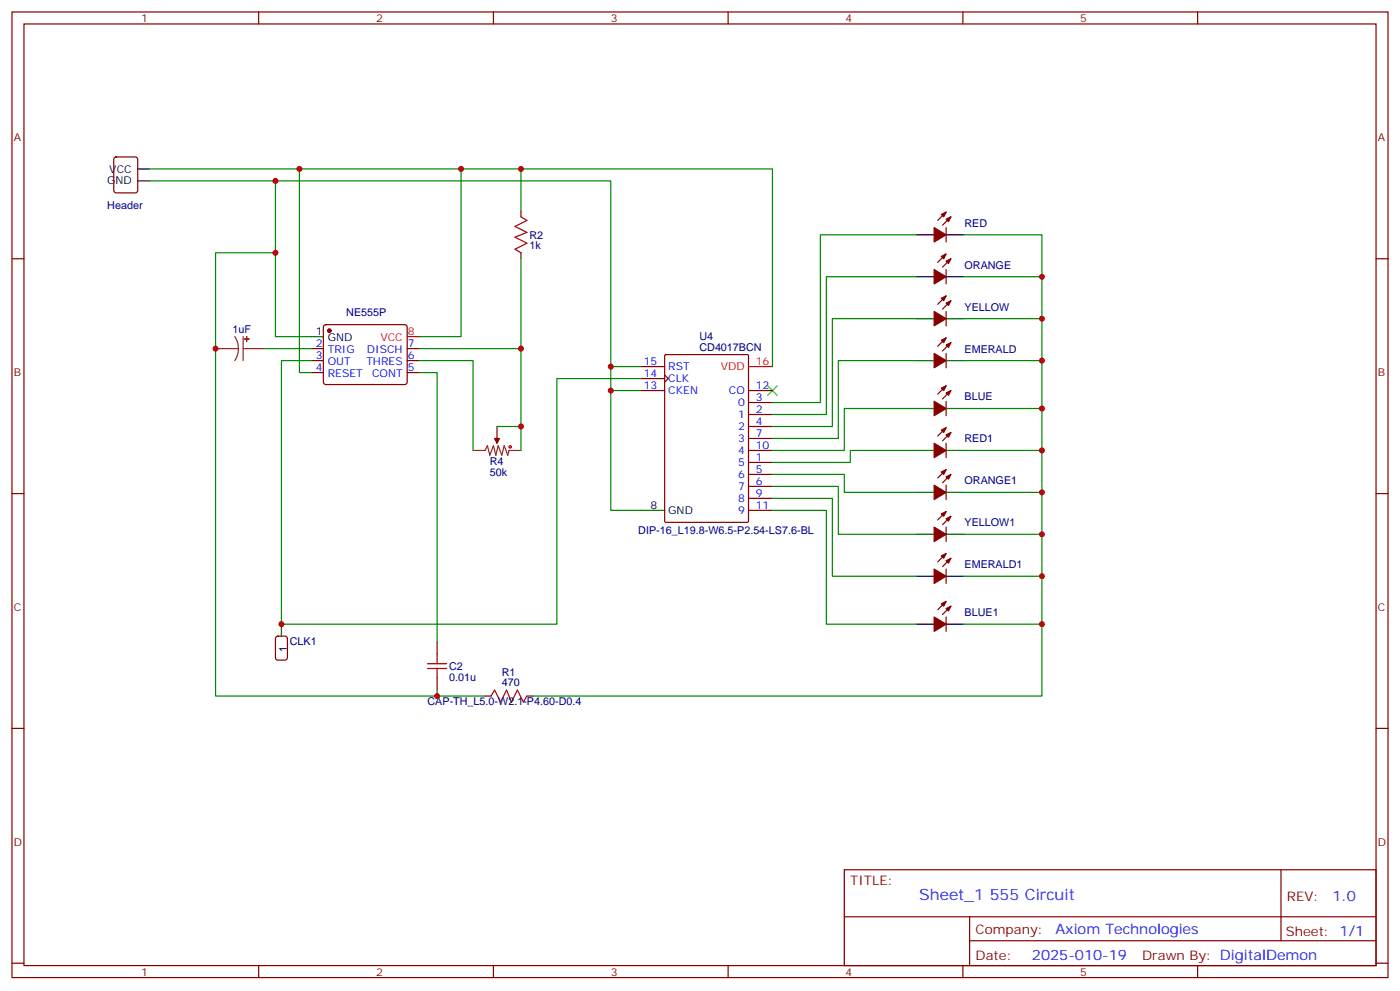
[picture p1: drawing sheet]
<svg xmlns="http://www.w3.org/2000/svg" width="412mm" height="292mm" viewBox="0 0 412 292" stroke-linecap="round" stroke-linejoin="round" font-family="sans-serif">
<g fill="none" stroke="#870000" stroke-width=".35">
<path d="M3.5 3.5h405.4v284.4h-405.4zM7.1 7.1h398.2v277.2h-398.2zM76.2 3.5v3.6M145.3 3.5v3.6M214.5 3.5v3.6M283.6 3.5v3.6M352.8 3.5v3.6M33.7 46.4l.5-.2h5.7l.6 .4 .1 9.5-.5 .6-5.9 .1-.6-.5-.1-9.4zM3.5 76.2h3.6M153.5 62.1v1.8M153.5 74.4v1.8M278.7 67v4.3"/>
<path d="M278.7 79.4v4.2M278.7 62.4l-2.5 2.5M278.7 74.8l-2.5 2.5M280.1 63.9l-2.5 2.4M280.1 76.2l-2.5 2.5M405.3 76.2h3.6M95.5 95.8l.5-.2h23.2l.5 .2 .2 .5v16.5l-.7 .4h-23.5l-.5-.7v-16.2zM278.7 91.7v4.3M278.7 87.1l-2.5 2.5M278.7 99.5l-2.5 2.5M280.1 88.5l-2.5 2.5M91.7 102.7h3.5"/>
<path d="M91.7 106.2h3.5M91.7 109.7h3.5M119.9 102.7h3.6M119.9 106.2h3.6M119.9 109.7h3.6M188.7 115h7.1M188.7 107.9h7.1M188.7 111.5h7.1M195.8 110.4l1 1.1-1 1M195.8 104.6l.3-.2h24l.3 .2 .1 48.9-.2 .3h-24.2l-.3-.2zM220.5 118.5h7M220.5 115h7"/>
<path d="M278.7 104.1v4.2M278.7 118.2v4.2M278.7 113.6l-2.5 2.5M280.1 115l-2.5 2.5M280.1 100.9l-2.5 2.5M146.4 125.6v3.5M220.5 136.2h7M220.5 122.1h7M220.5 125.6h7M220.5 139.7h7M220.5 129.1h7M220.5 132.6h7"/>
<path d="M278.7 130.5v4.3M278.7 138.3l-2.5 2.5M278.7 125.9l-2.5 2.5M280.1 139.7l-2.5 2.5M280.1 127.4l-2.5 2.4M3.5 145.3h3.6M220.5 143.2h7M220.5 146.8h7M220.5 150.3h7M278.7 142.9v4.2M278.7 155.2v4.3M278.7 150.6l-2.5 2.5"/>
<path d="M280.1 152l-2.5 2.5M405.3 145.3h3.6M278.7 167.6v4.2M278.7 163l-2.5 2.5M278.7 177.1l-2.5 2.5M280.1 164.4l-2.5 2.5M280.1 178.5l-2.5 2.5M128.8 189.1v3.5M128.8 199.7v3.5M278.7 181.7v4.2M3.5 214.5h3.6M142.9 205h1.7"/>
<path d="M155.2 205h1.8M405.3 214.5h3.6M248.7 256.1h156.6v28.2h-156.6zM377.3 256.1v20.9M248.7 270h156.5M285.6 277h119.6M285.6 270v14.1M3.5 283.6h3.6M76.2 284.3v3.6M145.3 284.3v3.6M214.5 284.3v3.6M283.6 284.3v3.6"/>
<path d="M352.8 284.3v3.6M405.3 283.6h3.6"/>
</g>
<g fill="none" stroke="#a10000" stroke-width=".35">
<path d="M153.5 63.9l1.7 1-3.5 1.8 3.5 1.7-3.5 1.4 3.5 1.8-3.5 1.8 1.8 1M125.9 195.4h5.7M125.9 196.8h5.7M128.8 192.6v2.8M128.8 196.8v2.9M144.6 205l1.1-1.8 1.8 3.5 1.7-3.5 1.4 3.5 1.8-3.5 1.8 3.5 1-1.7"/>
<circle cx="150.3" cy="131.6" r=".35"/>
</g>
<path d="M226.1 113.6l2.9 2.8M229 113.6l-2.9 2.8" fill="none" stroke="#3c3" stroke-width=".35"/>
<g fill="none" stroke="#000" stroke-width=".35">
<path d="M40.6 53.3h3.5M40.6 49.7h3.5M269.9 69.1h5.3M278.7 69.1h5.3M91.7 99.1h3.5M269.9 93.8h5.3M269.9 81.5h5.3M278.7 93.8h5.3M278.7 81.5h5.3M269.9 106.2h5.3M278.7 106.2h5.3M269.9 120.3h5.3"/>
<path d="M269.9 132.6h5.3M278.7 120.3h5.3M278.7 132.6h5.3M188.7 150.3h7.1M269.9 145h5.3M269.9 157.3h5.3M278.7 145h5.3M278.7 157.3h5.3M269.9 169.7h5.3M278.7 169.7h5.3M82.9 183.8v3.5M269.9 183.8h5.3"/>
<path d="M278.7 183.8h5.3"/>
</g>
<path d="M119.9 99.1h3.6M220.5 107.9h7" fill="none" stroke="#f00" stroke-width=".35"/>
<path d="M81.4 187.5l.4-.2h2.2l.6 .5 .1 5.9-.5 .6-2.4 .1-.6-.5-.1-5.9z" fill="none" stroke="#900" stroke-width=".35"/>
<path d="M69.1 99.1l.9 1.7 .2 1.9M71.6 99.1v7.1M63.5 102.7h6.7M70.2 102.7l-.2 1.8-.9 1.7M71.6 102.7h6M139.3 132.6h3.6l.7-1.4 .7 2.9 1-2.9 .7 2.9 .8-2.9 1 2.9 .7-2.9 1.1 2.9 .3-1.5h3.6M146.4 129.1v1.4" fill="none" stroke="#8c2424" stroke-width=".35"/>
<g fill="#870000" stroke="#870000" stroke-width=".35">
<path d="M145.7 129.1h1.4l-.7 1.4z"/>
<path d="M277.3 114.3l1.4-.7-.7 1.4z"/>
<path d="M278.7 115.7l1.4-.7-.7 1.4z"/>
<path d="M275.2 118.2l3.5 2.1-3.5 2.1z"/>
<path d="M277.3 87.8l1.4-.7-.7 1.4z"/>
<path d="M278.7 89.3l1.4-.8-.7 1.5z"/>
<path d="M275.2 91.7l3.5 2.1-3.5 2.2z"/>
<path d="M277.3 100.2l1.4-.7-.7 1.4z"/>
<path d="M278.7 101.6l1.4-.7-.7 1.4z"/>
<path d="M275.2 104.1l3.5 2.1-3.5 2.1z"/>
<path d="M277.3 63.1l1.4-.7-.7 1.5z"/>
<path d="M278.7 64.6l1.4-.7-.7 1.4z"/>
<path d="M275.2 67l3.5 2.1-3.5 2.2z"/>
<path d="M277.3 75.5l1.4-.7-.7 1.4z"/>
<path d="M278.7 76.9l1.4-.7-.7 1.4z"/>
<path d="M275.2 79.4l3.5 2.1-3.5 2.1z"/>
<path d="M277.3 139l1.4-.7-.7 1.4z"/>
<path d="M278.7 140.4l1.4-.7-.7 1.4z"/>
<path d="M275.2 142.9l3.5 2.1-3.5 2.1z"/>
<path d="M277.3 126.6l1.4-.7-.7 1.5z"/>
<path d="M278.7 128.1l1.4-.7-.7 1.4z"/>
<path d="M275.2 130.5l3.5 2.1-3.5 2.2z"/>
<path d="M277.3 163.7l1.4-.7-.7 1.4z"/>
<path d="M278.7 165.1l1.4-.7-.7 1.4z"/>
<path d="M275.2 167.6l3.5 2.1-3.5 2.1z"/>
<path d="M277.3 151.3l1.4-.7-.7 1.4z"/>
<path d="M278.7 152.8l1.4-.8-.7 1.5z"/>
<path d="M275.2 155.2l3.5 2.1-3.5 2.2z"/>
<path d="M277.3 177.8l1.4-.7-.7 1.4z"/>
<path d="M278.7 179.2l1.4-.7-.7 1.4z"/>
<path d="M275.2 181.7l3.5 2.1-3.5 2.1z"/>
<circle cx="97" cy="97.4" r=".53"/>
</g>
<g fill="#8c2424" stroke="#8c2424" stroke-width=".35">
<path d="M72.6 99.1l.1 1.4z"/>
<path d="M72 99.8l1.4 .1z"/>
</g>
<g fill="none" stroke="#008700" stroke-width=".35">
<path d="M44.1 53.3h37v45.8h10.6M44.1 49.7h91.7v49.4h-12.3M81.1 53.3h98.8v97h8.8M88.2 49.7v60h3.5M135.8 49.7h17.7v12.4M153.5 49.7h74v58.2M81.1 74.4h-17.6v130.6h79.4M153.5 76.2v26.5h-30M269.9 69.1h-28.2v49.4h-14.2M284 69.1h22.9v135.9h-149.9M269.9 93.8h-24.7v31.8h-17.7M269.9 81.5h-26.5v40.6h-15.9"/>
<path d="M284 81.5h22.9M284 93.8h22.9M77.6 102.7h14.1M91.7 106.2h-8.8v77.6h81.1v-72.3h24.7M123.5 109.7h5.3v79.4M123.5 106.2h15.8v26.4M153.5 102.7v22.9M179.9 115h8.8M179.9 107.9h8.8M269.9 106.2h-23v22.9h-19.4M284 106.2h22.9M146.4 125.6h7.1v7"/>
<path d="M227.5 139.7h21.2v5.3h21.2M269.9 132.6h-19.4v3.6h-23M269.9 120.3h-21.2v12.3h-21.2M284 120.3h22.9M284 132.6h22.9M227.5 150.3h15.9v33.5h26.5M227.5 146.8h17.7v22.9h24.7M227.5 143.2h19.4v14.1h23M284 145h22.9M284 157.3h22.9M284 169.7h22.9M284 183.8h22.9"/>
<path d="M128.8 203.2v1.8"/>
</g>
<g fill="#c00">
<circle cx="135.8" cy="49.7" r=".88"/>
<circle cx="88.2" cy="49.7" r=".88"/>
<circle cx="81.1" cy="53.3" r=".88"/>
<circle cx="179.9" cy="115" r=".88"/>
<circle cx="179.9" cy="107.9" r=".88"/>
<circle cx="81.1" cy="74.4" r=".88"/>
<circle cx="153.5" cy="49.7" r=".88"/>
<circle cx="82.9" cy="183.8" r=".88"/>
<circle cx="153.5" cy="102.7" r=".88"/>
<circle cx="153.5" cy="125.6" r=".88"/>
<circle cx="63.5" cy="102.7" r=".88"/>
<circle cx="306.9" cy="81.5" r=".88"/>
<circle cx="306.9" cy="93.8" r=".88"/>
<circle cx="306.9" cy="106.2" r=".88"/>
<circle cx="306.9" cy="120.3" r=".88"/>
<circle cx="306.9" cy="132.6" r=".88"/>
<circle cx="306.9" cy="145" r=".88"/>
<circle cx="306.9" cy="157.3" r=".88"/>
<circle cx="306.9" cy="169.7" r=".88"/>
<circle cx="306.9" cy="183.8" r=".88"/>
<circle cx="128.8" cy="205" r=".88"/>
</g>
<text font-size="4.6" fill="#00f" x="270.8" y="265.1">Sheet_1 555 Circuit</text>
<g font-size="4.2" fill="#00f">
<text x="392.5" y="265.4">1.0</text>
<text x="310.9" y="274.9">Axiom Technologies</text>
<text x="304" y="282.7">2025-010-19</text>
</g>
<g font-size="3.9" fill="#800">
<text x="250.5" y="260.7">TITLE:</text>
<text x="379.1" y="265.4">REV:</text>
<text x="287.4" y="274.9">Company:</text>
<text x="378.7" y="275.5">Sheet: 1/1</text>
<text x="287.4" y="282.6">Date:</text>
<text x="336.4" y="282.7">Drawn By: DigitalDemon</text>
</g>
<g font-size="3.2" fill="#800">
<text x="41.6" y="6.5">1</text>
<text x="110.8" y="6.5">2</text>
<text x="179.9" y="6.5">3</text>
<text x="249.1" y="6.5">4</text>
<text x="318.2" y="6.5">5</text>
<text x="4.1" y="41.6">A</text>
<text x="405.9" y="41.6">A</text>
<text x="4.1" y="110.8">B</text>
<text x="405.9" y="110.8">B</text>
<text x="4.1" y="179.9">C</text>
<text x="405.9" y="179.9">C</text>
<text x="4.1" y="249.1">D</text>
<text x="405.9" y="249.1">D</text>
<text x="41.6" y="287.3">1</text>
<text x="110.8" y="287.3">2</text>
<text x="179.9" y="287.3">3</text>
<text x="249.1" y="287.3">4</text>
<text x="318.2" y="287.3">5</text>
</g>
<g font-size="3.2">
<text x="32.2" y="50.8">VCC</text>
<text x="31.5" y="54.3">GND</text>
<text x="93.1" y="98.8">1</text>
<text x="96.6" y="100.5">GND</text>
<text x="191.7" y="149.9">8</text>
<text x="196.8" y="151.3">GND</text>
<text x="84.5" y="191.9" transform="rotate(-90 84.5 191.9)">1</text>
</g>
<g font-size="3.2" fill="#000080">
<text x="31.6" y="61.7">Header</text>
<text x="155.9" y="70.3">R2</text>
<text x="284.1" y="66.8">RED</text>
<text x="155.9" y="73.5">1k</text>
<text x="284.1" y="79.1">ORANGE</text>
<text x="102" y="93.2">NE555P</text>
<text x="284.1" y="91.5">YELLOW</text>
<text x="68.4" y="98.1">1uF</text>
<text x="206" y="100.1">U4</text>
<text x="206" y="103.2">CD4017BCN</text>
<text x="284.1" y="103.8">EMERALD</text>
<text x="284.1" y="117.9">BLUE</text>
<text x="284.1" y="130.3">RED1</text>
<text x="144.3" y="136.9">R4</text>
<text x="144.3" y="140.1">50k</text>
<text x="284.1" y="142.6">ORANGE1</text>
<text x="284.1" y="155">YELLOW1</text>
<text x="188" y="157.3">DIP-16_L19.8-W6.5-P2.54-LS7.6-BL</text>
<text x="284.1" y="167.3">EMERALD1</text>
<text x="284.1" y="181.4">BLUE1</text>
<text x="85.4" y="189.9">CLK1</text>
<text x="132.3" y="197.3">C2</text>
<text x="132.3" y="200.5">0.01u</text>
<text x="147.8" y="202.1">470</text>
<text x="147.8" y="199">R1</text>
<text x="125.9" y="207.6">CAP-TH_L5.0-W2.1-P4.60-D0.4</text>
</g>
<g font-size="3.2" fill="#f00">
<text x="112" y="100.5">VCC</text>
<text x="120.1" y="98.8">8</text>
<text x="222.6" y="107.6">16</text>
<text x="212.4" y="109">VDD</text>
</g>
<g font-size="3.2" fill="#00f">
<text x="93.1" y="102.3">2</text>
<text x="93.1" y="105.8">3</text>
<text x="96.6" y="104.1">TRIG</text>
<text x="96.6" y="107.6">OUT</text>
<text x="107.9" y="107.6">THRES</text>
<text x="108.1" y="104.1">DISCH</text>
<text x="120.1" y="105.8">6</text>
<text x="120.1" y="102.3">7</text>
<text x="189.6" y="107.6">15</text>
<text x="93.1" y="109.4">4</text>
<text x="96.6" y="111.1">RESET</text>
<text x="109.6" y="111.1">CONT</text>
<text x="120.1" y="109.4">5</text>
<text x="189.6" y="111.1">14</text>
<text x="196.8" y="109">RST</text>
<text x="196.8" y="112.5">CLK</text>
<text x="189.6" y="114.7">13</text>
<text x="196.8" y="116.1">CKEN</text>
<text x="214.7" y="116.1">CO</text>
<text x="217.4" y="119.6">0</text>
<text x="222.6" y="118.2">3</text>
<text x="222.6" y="114.7">12</text>
<text x="217.4" y="123.1">1</text>
<text x="222.6" y="121.7">2</text>
<text x="222.6" y="125.2">4</text>
<text x="217.4" y="126.6">2</text>
<text x="217.4" y="130.2">3</text>
<text x="222.6" y="128.8">7</text>
<text x="217.4" y="137.2">5</text>
<text x="217.4" y="133.7">4</text>
<text x="222.6" y="135.8">1</text>
<text x="222.6" y="132.3">10</text>
<text x="217.4" y="140.8">6</text>
<text x="222.6" y="139.3">5</text>
<text x="222.6" y="142.9">6</text>
<text x="217.4" y="144.3">7</text>
<text x="217.4" y="147.8">8</text>
<text x="222.6" y="146.4">9</text>
<text x="222.6" y="149.9">11</text>
<text x="217.4" y="151.3">9</text>
</g>
</svg>
